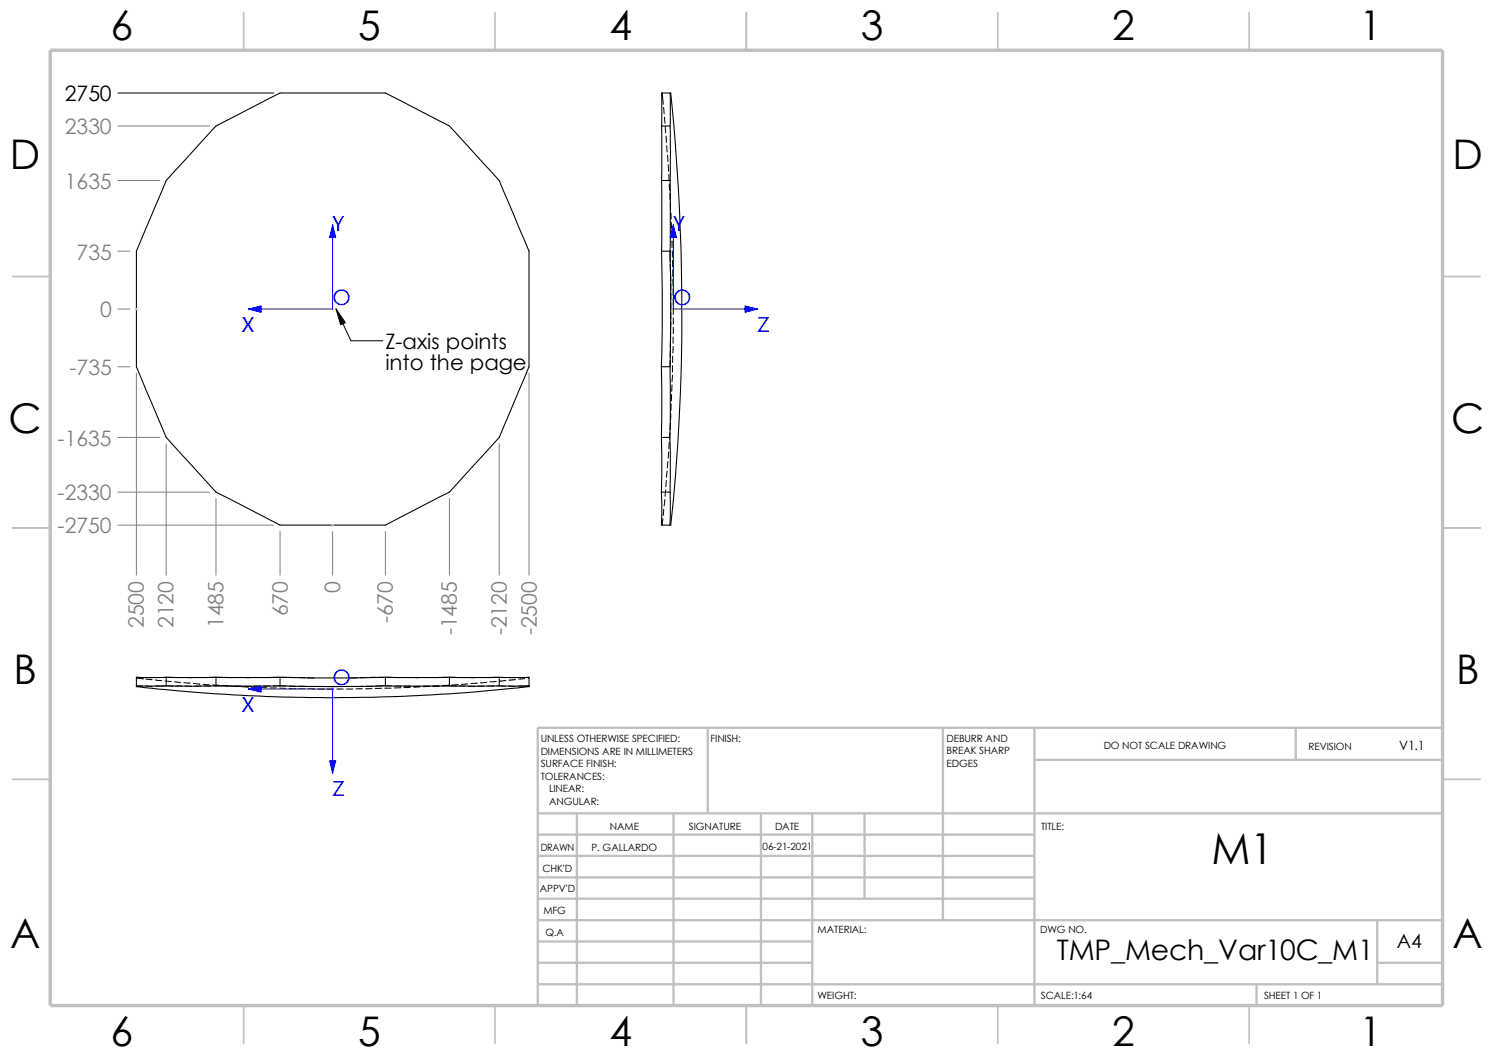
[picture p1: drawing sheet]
<svg xmlns="http://www.w3.org/2000/svg" width="297mm" height="210mm" viewBox="0 0 297 210" stroke-linecap="round" stroke-linejoin="round" font-family="sans-serif">
<g fill="none" stroke="#c0c0c0" stroke-width=".34">
<path d="M48.5 2.5v7.5M98.5 2.5v7.5M148.5 2.5v7.5M198.5 2.5v7.5M248.5 2.5v7.5M2.5 55h7.5M287 55h7.5M2.5 105h7.5M287 105h7.5M2.5 155h7.5M287 155h7.5M48.5 200v7.5"/>
<path d="M98.5 200v7.5M148.5 200v7.5M198.5 200v7.5M248.5 200v7.5"/>
</g>
<g fill="none" stroke="#c0c0c0" stroke-width=".47">
<path d="M140.8 144.7v17.1M187.6 144.7v38.3M205.8 151.1h81.2M205.8 144.7v55.3M257.8 144.7v6.4M287 144.7h-180v55.3M107 170.2h98.8M107 166h98.8M107 178.7h98.8M107 174.5h98.8M107 161.8h180M114.8 161.8v38.2"/>
<path d="M134 161.8v38.2M151.4 161.8v38.2M161.6 161.8v38.2M172 161.8v16.9M107 187.2h54.6M107 183h180M107 191.5h54.6M107 195.7h180M250 195.7v4.3M274 183v12.7M274 191.5h13"/>
</g>
<path d="M10 10h277v190h-277z" fill="none" stroke="#c0c0c0" stroke-width=".68" stroke-linecap="butt"/>
<g fill="none" stroke="#000" stroke-width=".2">
<path d="M23.5 18.5h30.9M131.7 18.5l.3 2.2M132 21.4l.1 1.2M132.2 23.3l.1 1.2M132.3 25.1l.1 1.3M132.5 27.1l.1 1.2M132.6 29l.1 1.2M132.8 30.9l.1 1.2M132.9 32.8l.1 1.2M133.1 34.7v1.2M133.1 36.6l.1 1.2M133.3 38.5v1.3"/>
<path d="M133.3 50v2M133.3 52.6v1.3M133.3 40.4l.1 1.3M133.4 54.5v1.3M133.4 56.4v1.3M133.4 58.3v1.3M133.4 42.3l.1 1.3M133.5 44.2l.1 1.2M133.6 46.1v1.2M133.6 48l.1 1.2M133.7 49.9l.1 1.2M133.8 51.8v1.2"/>
<path d="M133.9 53.7v1.2M133.9 55.6v1.3M133.9 57.5v1.3M133.9 58.8h.1M133.9 59.4v1.3M66.8 61.4l3 6.4h6.4M133.3 71.7v1.2M133.3 69.8v1.2M133.3 67.9v1.2M133.4 66l-.1 1.2M133.4 64.1v1.2M133.4 60.2v1.3"/>
<path d="M133.4 62.1v1.3M133.6 78.4v1.3M133.7 76.5l-.1 1.3M133.8 74.6l-.1 1.3M133.8 72.7v1.3M133.8 70.8v1.3M133.9 68.9v1.3M133.9 67v1.3M133.9 61.3v1.3M133.9 63.2v1.3M133.9 65.1v1.3M132.2 99.4l-.1 1.2"/>
<path d="M132.4 97.5l-.1 1.2M132.5 95.5v1.3M132.7 93.7l-.1 1.2M132.9 91.8l-.1 1.2M133 89.9l-.1 1.2M133.1 88v1.2M133.3 86.1l-.1 1.2M133.3 84.2v1.2M133.4 82.3v1.2M133.5 80.3v1.3M131.9 103.2l-.2 1.2M132 101.3l-.1 1.2"/>
<path d="M27.1 136.4h.1M27.1 136.4h1.3M27.1 134.7h1.3M27.1 134.9l1.3 .1M28.4 135h.1M29 136.4l1.3 .1M29 134.7h1.3M29 135l1.3 .2M30.9 135.2l1.3 .2M32.2 134.7h-1.3M32.8 134.7h1.5M32.8 135.4l1.3 .2"/>
<path d="M33.1 136.4h-2.2M33.1 136.4h.1M33.1 136.4h1.2M34.3 136.4h.1M34.7 135.6l1.2 .1M34.9 136.4h1.3M34.9 134.7h1.3M36.6 135.8h1.2M36.8 136.5h1.3M36.8 134.7h1.3M38.5 135.9l1.3 .2M38.7 134.7h1.3"/>
<path d="M40 136.4l-1.3 .1M40.4 136.1l1.3 .1M41.9 136.4h-1.3M42.3 136.2l1.3 .1M42.5 136.4h1.7M44.2 134.7h-3.6M44.2 136.3l1.3 .1M44.8 136.4l2.6 .1M44.8 134.7h1.3M46.7 136.4l1.3 .1M46.7 134.7h1.3M48 136.5l1.3 .2"/>
<path d="M48.6 136.5h1.3M48.6 134.7h1.3M49.3 136.7h.1M49.9 136.7h1.3M50.5 134.7h1.3M51.8 136.4l-1.3 .1M51.8 136.7l1.3 .1M52.5 136.4h1.2M53.7 134.7h-1.2M53.7 136.8h1.3M54.4 136.4h2.5M54.4 134.7h2.5"/>
<path d="M55.6 136.9h1.3M57.5 136.9l1.3 .1M57.6 136.4l1.2 .1M57.6 134.7h1.2M58.8 137h.1M59.4 137h1.3M59.5 136.5h1.2M59.5 134.7l1.2 .1M61.2 134.8h1.3M61.3 137h1.3M61.4 136.5h1.3M63.2 137h1.3"/>
<path d="M63.3 136.5h1.3M65.1 137h1.3M65.2 136.5h1.3M67 137h1.3M67.1 136.5h1.3M68.9 137h1.3M69 136.5h1.3M69.8 134.8h1.2M70.8 137h1.3M72.2 136.5h-1.3M72.9 134.7l-1.3 .1M74 136.9l-1.3 .1"/>
<path d="M74.1 136.4l-1.3 .1M74.8 134.7h-1.3M75.4 134.7h2.5M75.9 136.9h-1.3M76.5 136.9h1.3M76.7 136.4h1.2M76.7 136.4h-2M78.5 136.4h1.3M78.5 134.7h1.3M79.7 136.7l-1.3 .1M80.4 136.4l1.3 .1M80.4 134.7h1.3"/>
<path d="M81.6 136.7h-1.3M82.3 136.5h1.3M82.3 134.7h1.3M83.5 136.6l-1.2 .1M84.2 134.7h1.3M85.4 136.5l-1.2 .1M85.5 136.4l-1.3 .1M86.1 136.4h1.3M87.3 136.4l-1.2 .1M87.4 134.7h-1.3M88.1 136.4h1.4M88.1 134.7h2.5"/>
<path d="M89.2 136.2l-1.2 .2M89.4 136.4h1.2M90.6 136.4h.1M91.1 136.1l-1.2 .1M91.3 136.4h1.2M91.3 134.7h1.2M93 136l-1.2 .1M93.2 136.5h1.2M93.2 134.7h1.2M95 135.8l-1.3 .1M95.1 134.7h1.3M96.4 136.4l-1.3 .1"/>
<path d="M96.8 135.7l-1.2 .1M97 134.7h3.5M98.3 136.4h-1.3M98.7 135.5l-1.2 .1M98.9 136.4h.5M99.3 136.4h1.2M100.6 135.3l-1.2 .2M101.2 136.4l1.2 .1M101.2 134.7h1.2M102.5 135.1l-1.2 .2M104.4 134.7h-1.3M104.4 134.9l-1.2 .1"/>
<path d="M105 134.7h.2M105 134.9h.2M105.3 136.4h-2.2"/>
</g>
<g fill="none" stroke="#000" stroke-width=".21">
<path d="M133.3 18.5a407.4 407.4 0 0 1 .1 85.9h-.1M133.3 18.5h-1.7v6.6M133.3 18.5v6.6M43 25.1l12.7-6.6h21l12.7 6.6 9.9 10.8 5.9 14.1v22.9l-5.9 14.1-9.9 10.9-12.7 6.5h-21l-12.7-6.5-9.9-10.9-6-14.1v-22.9l6-14.1zM131.6 35.9h1.7M131.6 35.9v14.1M131.6 25.1v10.8M131.6 25.1h1.7M133.3 35.9v14.1M133.3 25.1v10.8M131.6 50h1.7M131.6 50l.1 15.4-.1 7.5"/>
<path d="M133.3 50l.1 5.7-.1 17.2M131.6 72.9h1.7M131.6 72.9v14.1M133.3 72.9v14.1M131.6 87h1.7M131.6 87v10.9M131.6 97.9v6.5h1.7M131.6 97.9h1.7M133.3 87v10.9M133.3 97.9v6.5M27.1 136.4v.2l4.8 .5 12.4 .9a334.4 334.4 0 0 0 60.9-1.5v-.1M27.1 136.4h6"/>
<path d="M33.1 136.4h9.9M33.1 134.7h9.9M33.1 134.7h-6v1.7M33.1 134.7v1.7M43 134.7v1.7M43 134.7h12.7M43 136.4h12.7M55.7 134.7v1.7M55.7 136.4a324.2 324.2 0 0 0 21 0M55.7 134.7l6.9 .1 14.1-.1M76.7 136.4h12.7M76.7 134.7v1.7"/>
<path d="M76.7 134.7h12.7M89.4 136.4h9.9M89.4 134.7v1.7M89.4 134.7h9.9M99.3 134.7h5.9v1.7M99.3 134.7v1.7M99.3 136.4h5.9"/>
</g>
<g fill="#00f" stroke="#00f" stroke-width=".2">
<path d="M148.2 60.8l2.5 .7-2.5 .6z"/>
<path d="M133.9 44.7l.7 2.5h-1.3z"/>
<path d="M66.2 44.7l.6 2.5h-1.2z"/>
<path d="M49.4 61.5l2.5-.7v1.3z"/>
<path d="M65.6 151.3h1.2l-.6 2.5z"/>
<path d="M49.4 137l2.5-.6v1.3z"/>
</g>
<path d="M66.2 44.7v16.8h-16.8M133.9 44.7v16.8h16.8M49.4 137h16.8v16.8" fill="none" stroke="#00f" stroke-width=".2"/>
<path d="M27 61.5h.3M27 61.3l.3 .3M27.1 61.3v.3M27.3 61.3l-.3 .3M66 104.4h.3M66 104.3l.3 .3M66.2 104.3v.3M66.3 104.3l-.3 .3" fill="none" stroke="#c0c0c0" stroke-width=".2"/>
<g fill="none" stroke="#808080" stroke-width=".2">
<path d="M23.5 35.9h8.3M23.5 25.1h18.2M23.5 50h2.4M23.5 61.5h2.4M23.5 72.9h2.4M27.1 74.2v40.2M105.2 74.2v40.2M23.5 87h8.3M23.5 97.9h18.2M33.1 88.3v26.1M43 99.1v15.3M89.4 99.1v15.3"/>
<path d="M99.3 88.3v26.1M23.5 104.4h30.9M55.7 105.7v8.7M66.2 105.7v8.7M76.7 105.7v8.7"/>
</g>
<path d="M66.8 61.4l1.9 2.8-.9 .4z" fill="#000" stroke="#000" stroke-width=".2"/>
<text font-size="8.5" x="241" y="171.7">M1</text>
<g font-size="8.1">
<text x="22" y="8">6</text>
<text x="71.2" y="8">5</text>
<text x="121.2" y="8">4</text>
<text x="171.2" y="8">3</text>
<text x="221.2" y="8">2</text>
<text x="270.5" y="8">1</text>
<text x="1.9" y="33.6">D</text>
<text x="288.9" y="33.6">D</text>
<text x="1.7" y="86.1">C</text>
<text x="288.7" y="86.1">C</text>
<text x="2.7" y="136.1">B</text>
<text x="289.7" y="136.1">B</text>
<text x="2" y="188.6">A</text>
<text x="289" y="188.6">A</text>
<text x="22" y="207.9">6</text>
<text x="71.2" y="207.9">5</text>
<text x="121.2" y="207.9">4</text>
<text x="171.2" y="207.9">3</text>
<text x="221.2" y="207.9">2</text>
<text x="270.5" y="207.9">1</text>
</g>
<text font-size="5.6" x="210.3" y="190.9">TMP_Mech_Var10C_M1</text>
<g font-size="4.2">
<text x="12.9" y="20.2">2750</text>
<text x="76.7" y="69.5">Z-axis points</text>
<text x="76.7" y="73.7">into the page</text>
</g>
<g font-size="4.2" fill="#808080">
<text x="12.9" y="26.7">2330</text>
<text x="12.9" y="37.6">1635</text>
<text x="15.2" y="51.6">735</text>
<text x="19.9" y="63.1">0</text>
<text x="13.8" y="74.6">-735</text>
<text x="11.5" y="88.7">-1635</text>
<text x="11.5" y="99.5">-2330</text>
<text x="11.5" y="106.1">-2750</text>
<text x="67.7" y="117.9" transform="rotate(-90 67.7 117.9)">0</text>
<text x="28.6" y="124.9" transform="rotate(-90 28.6 124.9)">2500</text>
<text x="34.5" y="124.9" transform="rotate(-90 34.5 124.9)">2120</text>
<text x="44.5" y="124.9" transform="rotate(-90 44.5 124.9)">1485</text>
<text x="57.2" y="122.6" transform="rotate(-90 57.2 122.6)">670</text>
<text x="78.1" y="124" transform="rotate(-90 78.1 124)">-670</text>
<text x="90.9" y="126.4" transform="rotate(-90 90.9 126.4)">-1485</text>
<text x="100.8" y="126.4" transform="rotate(-90 100.8 126.4)">-2120</text>
<text x="106.8" y="126.4" transform="rotate(-90 106.8 126.4)">-2500</text>
</g>
<g font-size="4.2" fill="#00f">
<text x="66.2" y="45.9">Y</text>
<text x="133.9" y="45.9">Y</text>
<text x="48.1" y="66">X</text>
<text x="66.2" y="60.6">O</text>
<text x="133.9" y="60.6">O</text>
<text x="150.7" y="66">Z</text>
<text x="66.2" y="136.2">O</text>
<text x="48.1" y="141.6">X</text>
<text x="66.2" y="158.3">Z</text>
</g>
<text font-size="3.9" x="277.9" y="188.5">A4</text>
<text font-size="2.5" x="278.3" y="149.1">V1.1</text>
<g font-size="2">
<text x="107.6" y="147.6">UNLESS OTHERWISE SPECIFIED:</text>
<text x="141.4" y="147.6">FINISH:</text>
<text x="188.3" y="147.5">DEBURR AND</text>
<text x="219.6" y="149">DO NOT SCALE DRAWING</text>
<text x="260.3" y="149.2">REVISION</text>
<text x="107.6" y="155.1">TOLERANCES:</text>
<text x="107.6" y="150.1">DIMENSIONS ARE IN MILLIMETERS</text>
<text x="107.6" y="152.6">SURFACE FINISH:</text>
<text x="188.3" y="152.5">EDGES</text>
<text x="188.3" y="150">BREAK SHARP</text>
<text x="109.2" y="160.1">ANGULAR:</text>
<text x="109.2" y="157.6">LINEAR:</text>
<text x="121.3" y="165.1">NAME</text>
<text x="137" y="165">SIGNATURE</text>
<text x="154.2" y="165">DATE</text>
<text x="207.1" y="165">TITLE:</text>
<text x="107.6" y="169.2">DRAWN</text>
<text x="107.9" y="173.4">CHK'D</text>
<text x="117.7" y="169.2">P. GALLARDO</text>
<text x="151.7" y="169">06-21-2021</text>
<text x="107.4" y="177.5">APPV'D</text>
<text x="108.1" y="181.8">MFG</text>
<text x="162.6" y="185.5">MATERIAL:</text>
<text x="206.9" y="185.5">DWG NO.</text>
<text x="108.5" y="186.1">Q.A</text>
<text x="162.6" y="198.6">WEIGHT:</text>
<text x="207.1" y="198.6">SCALE:1:64</text>
<text x="251.5" y="198.6">SHEET 1 OF 1</text>
</g>
</svg>
